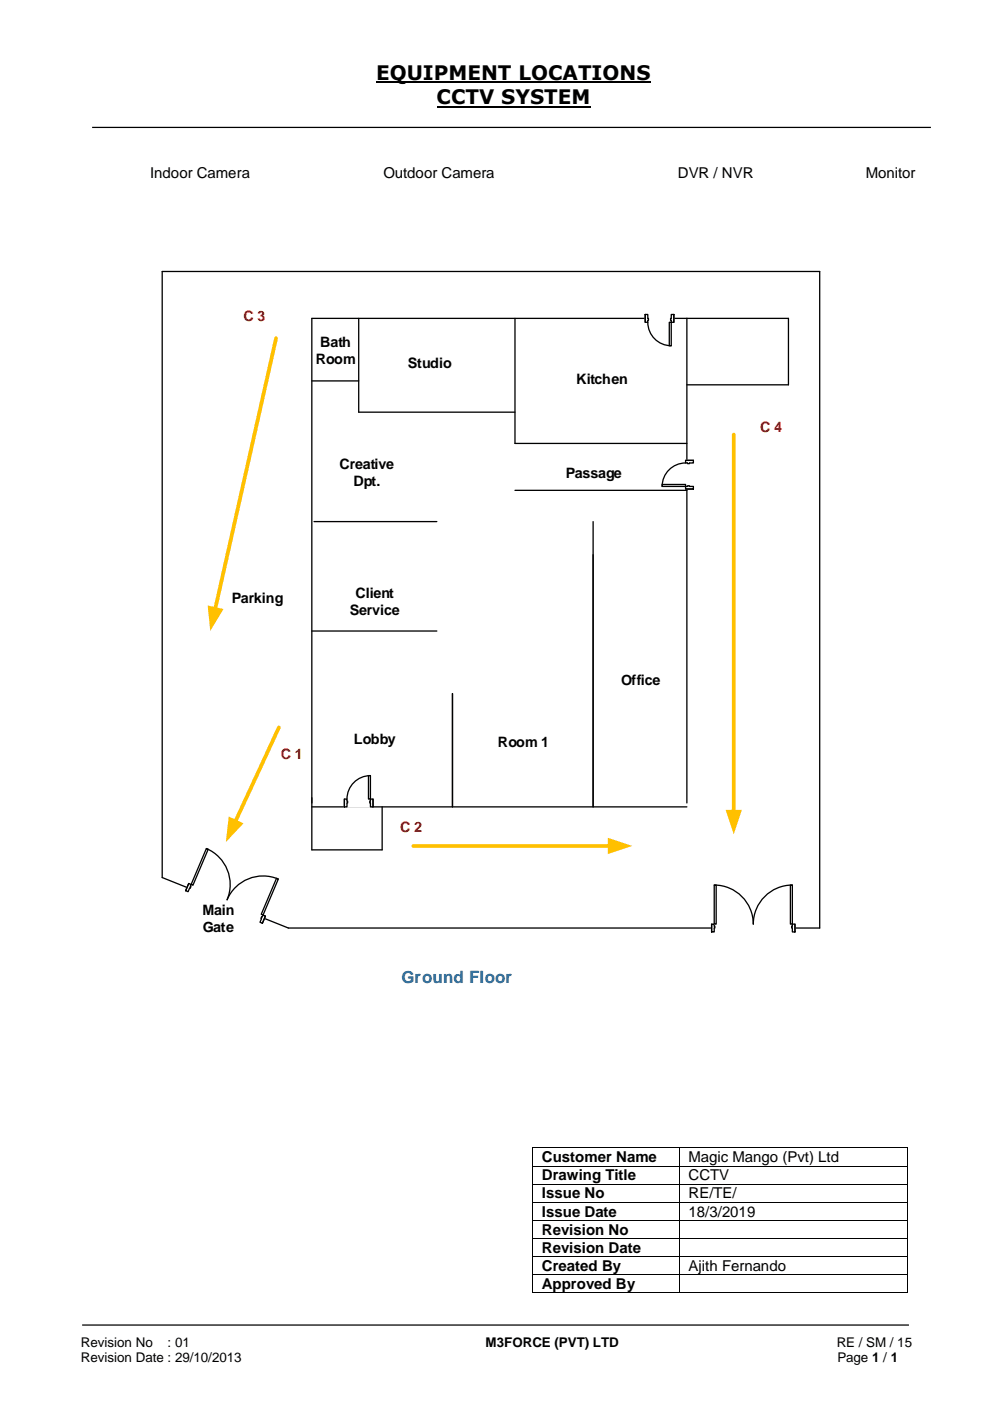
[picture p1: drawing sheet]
<svg xmlns="http://www.w3.org/2000/svg" width="210mm" height="297mm" viewBox="0 0 210 297" stroke-linecap="round" stroke-linejoin="round" font-family="sans-serif">
<path d="M79.7 17.5h58.2M92.6 22.6h32.6" fill="none" stroke="#000" stroke-width=".42"/>
<path d="M19.5 27h177.8M17.4 280.8h175.3" fill="none" stroke="#000" stroke-width=".26"/>
<g fill="#000">
<path d="M112.9 243.2h.2v.2h-.2z" fill-rule="evenodd"/>
<path d="M112.9 243.2h.2v.2h-.2z" fill-rule="evenodd"/>
<path d="M112.9 247.1h.2v.1h-.2z" fill-rule="evenodd"/>
<path d="M112.9 250.9h.2v.1h-.2z" fill-rule="evenodd"/>
<path d="M112.9 254.7h.2v.1h-.2z" fill-rule="evenodd"/>
<path d="M112.9 258.5h.2v.2h-.2z" fill-rule="evenodd"/>
<path d="M144 243.2h.2v.2h-.2z" fill-rule="evenodd"/>
<path d="M144 247.1h.2v.1h-.2z" fill-rule="evenodd"/>
<path d="M144 250.9h.2v.1h-.2z" fill-rule="evenodd"/>
<path d="M144 254.7h.2v.1h-.2z" fill-rule="evenodd"/>
<path d="M144 258.5h.2v.2h-.2z" fill-rule="evenodd"/>
<path d="M192.3 243.2h.1v.2h-.1z" fill-rule="evenodd"/>
<path d="M192.3 243.2h.1v.2h-.1z" fill-rule="evenodd"/>
<path d="M192.3 247.1h.1v.1h-.1z" fill-rule="evenodd"/>
<path d="M192.3 250.9h.1v.1h-.1z" fill-rule="evenodd"/>
<path d="M192.3 254.7h.1v.1h-.1z" fill-rule="evenodd"/>
<path d="M192.3 258.5h.1v.2h-.1z" fill-rule="evenodd"/>
<path d="M112.9 262.3h.2v.2h-.2z" fill-rule="evenodd"/>
<path d="M112.9 266.2h.2v.2h-.2z" fill-rule="evenodd"/>
<path d="M112.9 270h.2v.2h-.2z" fill-rule="evenodd"/>
<path d="M112.9 273.8h.2v.2h-.2z" fill-rule="evenodd"/>
<path d="M112.9 273.8h.2v.2h-.2z" fill-rule="evenodd"/>
<path d="M144 262.3h.2v.2h-.2z" fill-rule="evenodd"/>
<path d="M144 266.2h.2v.2h-.2z" fill-rule="evenodd"/>
<path d="M144 270h.2v.2h-.2z" fill-rule="evenodd"/>
<path d="M144 273.8h.2v.2h-.2z" fill-rule="evenodd"/>
<path d="M192.3 262.3h.1v.2h-.1z" fill-rule="evenodd"/>
<path d="M192.3 266.2h.1v.2h-.1z" fill-rule="evenodd"/>
<path d="M192.3 270h.1v.2h-.1z" fill-rule="evenodd"/>
<path d="M192.3 273.8h.1v.2h-.1z" fill-rule="evenodd"/>
<path d="M192.3 273.8h.1v.2h-.1z" fill-rule="evenodd"/>
</g>
<g fill="none" stroke="#000" stroke-width=".21">
<path d="M113 243.4v3.7M113 247.2v3.7M113 251v3.7M113 254.8v3.7M113 258.7v3.6M113.1 243.3h30.9M113.1 247.1h30.9M113.1 250.9h30.9M113.1 254.8h30.9M113.1 258.6h30.9M144.1 243.4v3.7M144.1 247.2v3.7"/>
<path d="M144.1 251v3.7M144.1 254.8v3.7M144.1 258.7v3.6M144.2 243.3h48.1M144.2 247.1h48.1M144.2 250.9h48.1M144.2 254.8h48.1M144.2 258.6h48.1M192.4 243.4v3.7M192.4 247.2v3.7M192.4 251v3.7M192.4 254.8v3.7"/>
<path d="M192.4 258.7v3.6M113 262.5v3.7M113 266.4v3.6M113 270.2v3.6M113.1 262.4h30.9M113.1 266.3h30.9M113.1 270.1h30.9M113.1 273.9h30.9M144.1 262.5v3.7M144.1 266.4v3.6M144.1 270.2v3.6M144.2 262.4h48.1"/>
<path d="M144.2 266.3h48.1M144.2 270.1h48.1M144.2 273.9h48.1M192.4 262.5v3.7M192.4 266.4v3.6M192.4 270.2v3.6"/>
</g>
<path d="M58.5 71.7l-12.9 57.4" fill="none" stroke="#ffc000" stroke-width=".8"/>
<path d="M44 128.3l3.4 .8-2.8 4.6z" fill="#ffc000"/>
<path d="M155.5 92.1v80" fill="none" stroke="#ffc000" stroke-width=".8"/>
<path d="M153.8 171.6h3.5l-1.8 5.2z" fill="#ffc000"/>
<path d="M59.1 154.2l-9.2 20" fill="none" stroke="#ffc000" stroke-width=".8"/>
<path d="M48.5 173l3.1 1.5-3.7 4z" fill="#ffc000"/>
<path d="M87.6 179.3h41.7" fill="none" stroke="#ffc000" stroke-width=".8"/>
<path d="M128.8 177.6l5.2 1.7-5.2 1.7z" fill="#ffc000"/>
<path d="M76 67.5v19.9h33.2M109.2 67.5v26.5h36.4M66.1 80.7h9.9M66.6 110.5h26M109.2 103.9h36.4M125.7 110.5v60.5M66.1 133.7h26.5M95.9 147v24M66.1 170.2v-102.7h79.5v102.7M66.1 171h79.5" fill="none" stroke="#000" stroke-width=".28"/>
<path d="M73 169.3h6.1v1.8h-6.1z" fill-rule="evenodd" fill="#fff"/>
<path d="M73 169.3h6.1v1.8h-6.1z" fill="none" stroke="#fff" stroke-width=".28"/>
<path d="M78.5 169.4v1.6h.6v-1.6zM73 169.4h.6v1.6h-.6z" fill-rule="evenodd" fill="#fff"/>
<path d="M73.6 169.8v-.4h-.6v1.6h.6v-.8M78.5 169.8v-.4h.6v1.6h-.6v-.8" fill="none" stroke="#000" stroke-width=".28"/>
<path d="M78.4 169.8v.4h.1v-.4zM73.6 169.8h.1v.4h-.1z" fill-rule="evenodd" fill="#fff"/>
<path d="M73 169.4v1.6M73.6 169.8h.1v.4h-.1M78.5 169.8h-.1v.4h.1M78.5 164.4a5 5 0 0 0-4.9 5M79.1 169.4v1.6" fill="none" stroke="#000" stroke-width=".28"/>
<path d="M78.1 164.4h.4v5h-.4z" fill-rule="evenodd" fill="#fff"/>
<path d="M78.1 164.4h.4v5h-.4z" fill="none" stroke="#000" stroke-width=".28"/>
<path d="M136.8 66.6h6v1.8h-6z" fill-rule="evenodd" fill="#fff"/>
<path d="M136.8 66.6h6v1.8h-6z" fill="none" stroke="#fff" stroke-width=".28"/>
<path d="M142.3 66.6h.5v1.7h-.5zM136.8 66.6v1.7h.5v-1.7z" fill-rule="evenodd" fill="#fff"/>
<path d="M137.3 67.5v-.9h-.5v1.7h.5v-.4M142.3 67.5v-.9h.5v1.7h-.5v-.4" fill="none" stroke="#000" stroke-width=".28"/>
<path d="M142.1 67.5h.2v.4h-.2zM137.3 67.5v.4h.1v-.4z" fill-rule="evenodd" fill="#fff"/>
<path d="M136.8 66.6v1.7M137.3 67.5h.1v.4h-.1M137.3 68.3a5 5 0 0 0 5 5M142.3 67.5h-.2v.4h.2M142.8 66.6v1.7" fill="none" stroke="#000" stroke-width=".28"/>
<path d="M141.9 68.3h.4v5h-.4z" fill-rule="evenodd" fill="#fff"/>
<path d="M141.9 68.3h.4v5h-.4z" fill="none" stroke="#000" stroke-width=".28"/>
<path d="M145.3 97.6h1.7v6h-1.7z" fill-rule="evenodd" fill="#fff"/>
<path d="M145.3 97.6h1.7v6h-1.7z" fill="none" stroke="#fff" stroke-width=".28"/>
<path d="M145.3 103.1h1.7v.5h-1.7zM145.3 97.6v.5h1.7v-.5z" fill-rule="evenodd" fill="#fff"/>
<path d="M145.7 98.1h-.4v-.5h1.7v.5h-.9M145.7 103.1h-.4v.5h1.7v-.5h-.9" fill="none" stroke="#000" stroke-width=".28"/>
<path d="M145.7 103h.4v.1h-.4zM145.7 98.1v.2h.4v-.2z" fill-rule="evenodd" fill="#fff"/>
<path d="M145.3 98.1a5 5 0 0 0-5 5M145.3 97.6h1.7M145.7 98.1v.2h.4v-.2M145.3 103.6h1.7M145.7 103.1v-.1h.4v.1" fill="none" stroke="#000" stroke-width=".28"/>
<path d="M140.3 102.7h5v.4h-5z" fill-rule="evenodd" fill="#fff"/>
<path d="M34.4 57.5h139.3v139.2h-112.6l-26.7-10.7zM140.3 102.7h5v.4h-5z" fill="none" stroke="#000" stroke-width=".28"/>
<path d="M40 187.2l16.3 6.9-.7 1.6-16.3-6.9z" fill-rule="evenodd" fill="#fff"/>
<path d="M40 187.2l16.3 6.9-.7 1.6-16.3-6.9z" fill="none" stroke="#fff" stroke-width=".28"/>
<path d="M55.8 193.9l-.7 1.6 .5 .2 .7-1.6zM40 187.2l.5 .3-.6 1.5-.5-.2z" fill-rule="evenodd" fill="#fff"/>
<path d="M40.3 187.8l.2-.3-.5-.3-.6 1.6 .5 .2 .3-.8M55.6 194.3l.2-.4 .5 .2-.7 1.6-.5-.2 .3-.8" fill="none" stroke="#000" stroke-width=".28"/>
<path d="M55.5 194.3l-.2 .3 .1 .1 .2-.4zM40.3 187.8l.2 .1-.2 .4-.1-.1z" fill-rule="evenodd" fill="#fff"/>
<path d="M43.7 179.8a8.3 8.3 0 0 1 4.4 10.9 8.3 8.3 0 0 1 10.9-4.4M40 187.2l-.6 1.6M40.3 187.8l.2 .1-.2 .4-.1-.1M55.6 194.3h-.1l-.2 .3 .1 .1M56.3 194.1l-.7 1.6" fill="none" stroke="#000" stroke-width=".28"/>
<path d="M43.7 179.8l.4 .2-3.2 7.6-.4-.1z" fill-rule="evenodd" fill="#fff"/>
<path d="M43.7 179.8l.4 .2-3.2 7.6-.4-.1z" fill="none" stroke="#000" stroke-width=".28"/>
<path d="M58.6 186.1l.4 .2-3.2 7.6-.4-.1z" fill-rule="evenodd" fill="#fff"/>
<path d="M145.6 67.5h21.5v14.1h-21.5M95.9 147v24M66.1 169.1v11h14.9v-9.1M58.6 186.1l.4 .2-3.2 7.6-.4-.1z" fill="none" stroke="#000" stroke-width=".28"/>
<path d="M150.8 195.8h17.7v1.8h-17.7z" fill-rule="evenodd" fill="#fff"/>
<path d="M150.8 195.8h17.7v1.8h-17.7z" fill="none" stroke="#fff" stroke-width=".28"/>
<path d="M168 195.9v1.6h.5v-1.6zM150.8 195.9h.6v1.6h-.6z" fill-rule="evenodd" fill="#fff"/>
<path d="M151.4 196.3v-.4h-.6v1.6h.6v-.8M168 196.3v-.4h.5v1.6h-.5v-.8" fill="none" stroke="#000" stroke-width=".28"/>
<path d="M167.8 196.3v.4h.2v-.4zM151.4 196.3h.1v.4h-.1z" fill-rule="evenodd" fill="#fff"/>
<path d="M150.8 195.9v1.6M151.4 196.3h.1v.4h-.1M151.4 187.6a8.3 8.3 0 0 1 8.3 8.3 8.3 8.3 0 0 1 8.3-8.3M168 196.3h-.2v.4h.2M168.5 195.9v1.6" fill="none" stroke="#000" stroke-width=".28"/>
<path d="M151.4 187.6h.4v8.3h-.4z" fill-rule="evenodd" fill="#fff"/>
<path d="M151.4 187.6h.4v8.3h-.4z" fill="none" stroke="#000" stroke-width=".28"/>
<path d="M167.5 187.6h.5v8.3h-.5z" fill-rule="evenodd" fill="#fff"/>
<path d="M167.5 187.6h.5v8.3h-.5z" fill="none" stroke="#000" stroke-width=".28"/>
<g font-size="4.2">
<text x="79.7" y="17">EQUIPMENT LOCATIONS</text>
<text x="92.6" y="22.1">CCTV SYSTEM</text>
</g>
<text font-size="3.6" fill="#0070c0" x="85.1" y="208.4">Ground Floor</text>
<g font-size="3.2">
<text x="31.8" y="37.7">Indoor Camera</text>
<text x="81.3" y="37.7">Outdoor Camera</text>
<text x="143.7" y="37.7">DVR / NVR</text>
<text x="183.5" y="37.7">Monitor</text>
<text x="114.9" y="246.3">Customer Name</text>
<text x="114.9" y="250.2">Drawing Title</text>
<text x="145.9" y="246.3">Magic Mango (Pvt) Ltd</text>
<text x="145.9" y="250.2">CCTV</text>
<text x="114.9" y="254">Issue No</text>
<text x="114.9" y="257.8">Issue Date</text>
<text x="145.9" y="254">RE/TE/</text>
<text x="145.9" y="257.8">18/3/2019</text>
<text x="114.9" y="261.7">Revision No</text>
<text x="114.9" y="265.5">Revision Date</text>
<text x="114.9" y="269.3">Created By</text>
<text x="145.9" y="269.3">Ajith Fernando</text>
<text x="114.9" y="273.1">Approved By</text>
</g>
<g font-size="3" fill="#c00000">
<text x="51.6" y="68">C 3</text>
<text x="161.1" y="91.6">C 4</text>
<text x="59.5" y="160.9">C 1</text>
<text x="84.8" y="176.2">C 2</text>
</g>
<g font-size="3">
<text x="67" y="77.2">Room</text>
<text x="67.9" y="73.6">Bath</text>
<text x="86.5" y="78">Studio</text>
<text x="122.1" y="81.3">Kitchen</text>
<text x="72" y="99.4">Creative</text>
<text x="119.9" y="101.2">Passage</text>
<text x="74.9" y="103">Dpt.</text>
<text x="49.1" y="127.8">Parking</text>
<text x="74.2" y="130.3">Service</text>
<text x="75.3" y="126.7">Client</text>
<text x="131.7" y="145.1">Office</text>
<text x="75" y="157.6">Lobby</text>
<text x="105.6" y="158.4">Room 1</text>
<text x="42.9" y="193.9">Main</text>
<text x="43" y="197.5">Gate</text>
</g>
<g font-size="2.8">
<text x="17.1" y="285.4">Revision No</text>
<text x="35.5" y="285.4">: 01</text>
<text x="102.9" y="285.4">M3FORCE (PVT) LTD</text>
<text x="177.4" y="285.4">RE / SM / 15</text>
<text x="17.1" y="288.7">Revision Date : 29/10/2013</text>
<text x="177.5" y="288.7">Page 1 / 1</text>
</g>
</svg>
